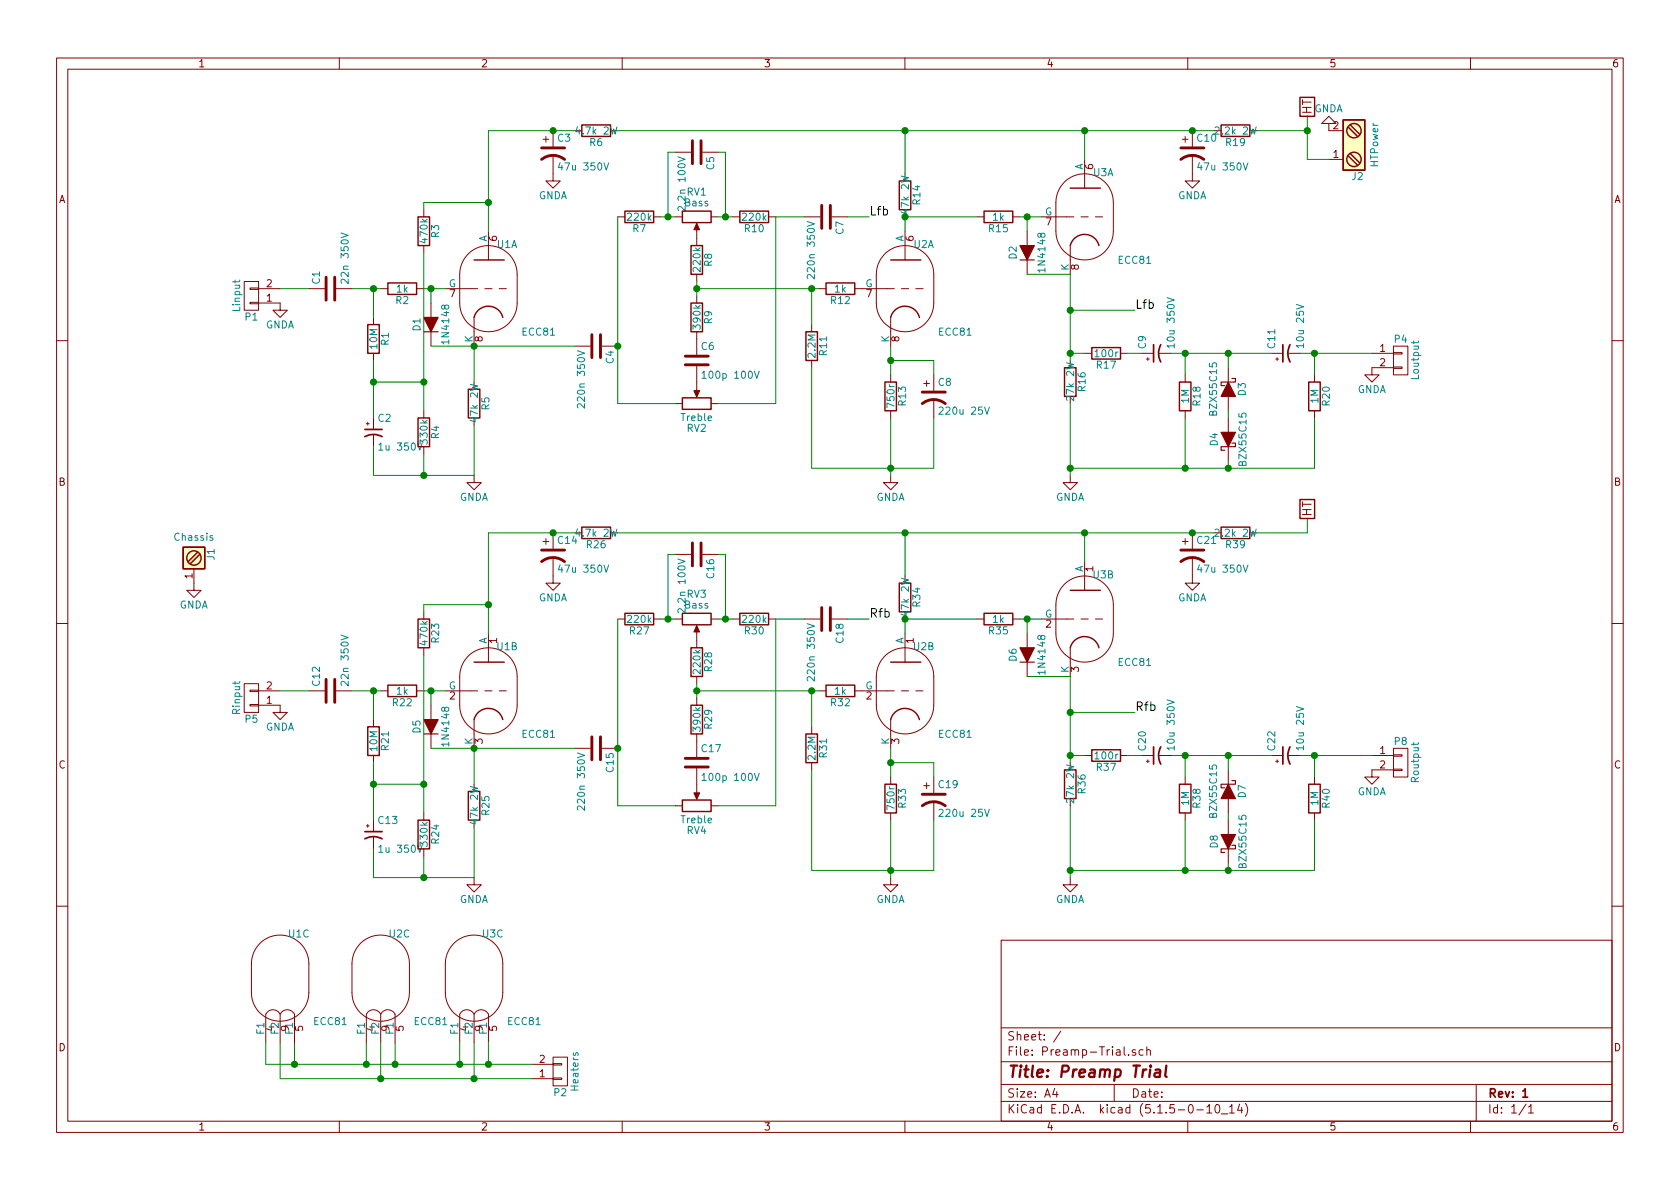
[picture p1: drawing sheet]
EESchema Schematic File Version 4
EELAYER 30 0
EELAYER END
$Descr A4 11693 8268
encoding utf-8
Sheet 1 1
Title "Preamp Trial"
Date ""
Rev "1"
Comp ""
Comment1 ""
Comment2 ""
Comment3 ""
Comment4 ""
$EndDescr
$Comp
L Device:C C1
U 1 1
P 2300 2000
F 0 "C1" H 2325 2100 50  0000 L CNN
F 1 "22n 350V" H 2325 1900 50  0000 L CNN
F 2 "Capacitors_THT:C_Rect_L10.3mm_W5.0mm_P7.50mm_MKS4" H 2338 1850 50  0001 C CNN
F 3 "" H 2300 2000 50  0000 C CNN
	1    2300 2000
	0    -1   -1   0   
$EndComp
$Comp
L Device:R R2
U 1 1
P 2800 2000
F 0 "R2" V 2880 2000 50  0000 C CNN
F 1 "1k" V 2800 2000 50  0000 C CNN
F 2 "Resistors_THT:R_Axial_DIN0207_L6.3mm_D2.5mm_P7.62mm_Horizontal" V 2730 2000 50  0001 C CNN
F 3 "" H 2800 2000 50  0000 C CNN
	1    2800 2000
	0    1    1    0   
$EndComp
$Comp
L Device:R R1
U 1 1
P 2600 2350
F 0 "R1" V 2680 2350 50  0000 C CNN
F 1 "10M" V 2600 2350 50  0000 C CNN
F 2 "Resistors_THT:R_Axial_DIN0411_L9.9mm_D3.6mm_P12.70mm_Horizontal" V 2530 2350 50  0001 C CNN
F 3 "" H 2600 2350 50  0000 C CNN
	1    2600 2350
	1    0    0    -1  
$EndComp
$Comp
L Device:R R5
U 1 1
P 3300 2800
F 0 "R5" V 3380 2800 50  0000 C CNN
F 1 "47k 2W" V 3300 2800 50  0000 C CNN
F 2 "Resistors_THT:R_Axial_DIN0414_L11.9mm_D4.5mm_P15.24mm_Horizontal" V 3230 2800 50  0001 C CNN
F 3 "" H 3300 2800 50  0000 C CNN
	1    3300 2800
	1    0    0    -1  
$EndComp
$Comp
L Preamp-Trial-rescue:ECC83 U1
U 1 1
P 3400 2000
F 0 "U1" H 3530 2310 50  0000 C CNN
F 1 "ECC81" H 3750 1700 50  0000 C CNN
F 2 "TristanValves:VALVE-ECC-83-1-TC" H 3670 1600 50  0001 C CNN
F 3 "" H 3400 2000 60  0001 C CNN
	1    3400 2000
	1    0    0    -1  
$EndComp
$Comp
L Preamp-Trial-rescue:ECC83 U2
U 1 1
P 6300 2000
F 0 "U2" H 6430 2310 50  0000 C CNN
F 1 "ECC81" H 6650 1700 50  0000 C CNN
F 2 "TristanValves:VALVE-ECC-83-1-TC" H 6570 1600 50  0001 C CNN
F 3 "" H 6300 2000 60  0001 C CNN
	1    6300 2000
	1    0    0    -1  
$EndComp
$Comp
L Device:C C4
U 1 1
P 4150 2400
F 0 "C4" H 4175 2500 50  0000 L CNN
F 1 "220n 350V" H 4175 2300 50  0000 L CNN
F 2 "Capacitors_THT:C_Rect_L16.5mm_W5.0mm_P15.00mm_MKT" H 4188 2250 50  0001 C CNN
F 3 "" H 4150 2400 50  0000 C CNN
	1    4150 2400
	0    1    1    0   
$EndComp
$Comp
L Device:C C7
U 1 1
P 5750 1500
F 0 "C7" H 5775 1600 50  0000 L CNN
F 1 "220n 350V" H 5775 1400 50  0000 L CNN
F 2 "Capacitors_THT:C_Rect_L16.5mm_W5.0mm_P15.00mm_MKT" H 5788 1350 50  0001 C CNN
F 3 "" H 5750 1500 50  0000 C CNN
	1    5750 1500
	0    1    1    0   
$EndComp
$Comp
L Device:C C6
U 1 1
P 4850 2500
F 0 "C6" H 4875 2600 50  0000 L CNN
F 1 "100p 100V" H 4875 2400 50  0000 L CNN
F 2 "Capacitors_THT:C_Disc_D7.5_P5" H 4888 2350 50  0001 C CNN
F 3 "" H 4850 2500 50  0000 C CNN
	1    4850 2500
	1    0    0    -1  
$EndComp
$Comp
L Device:R R9
U 1 1
P 4850 2200
F 0 "R9" V 4930 2200 50  0000 C CNN
F 1 "390k" V 4850 2200 50  0000 C CNN
F 2 "Resistors_THT:R_Axial_DIN0207_L6.3mm_D2.5mm_P7.62mm_Horizontal" V 4780 2200 50  0001 C CNN
F 3 "" H 4850 2200 50  0000 C CNN
	1    4850 2200
	1    0    0    -1  
$EndComp
$Comp
L Device:R R8
U 1 1
P 4850 1800
F 0 "R8" V 4930 1800 50  0000 C CNN
F 1 "220k" V 4850 1800 50  0000 C CNN
F 2 "Resistors_THT:R_Axial_DIN0411_L9.9mm_D3.6mm_P12.70mm_Horizontal" V 4780 1800 50  0001 C CNN
F 3 "" H 4850 1800 50  0000 C CNN
	1    4850 1800
	1    0    0    -1  
$EndComp
$Comp
L Device:R R7
U 1 1
P 4450 1500
F 0 "R7" V 4530 1500 50  0000 C CNN
F 1 "220k" V 4450 1500 50  0000 C CNN
F 2 "Resistors_THT:R_Axial_DIN0411_L9.9mm_D3.6mm_P12.70mm_Horizontal" V 4380 1500 50  0001 C CNN
F 3 "" H 4450 1500 50  0000 C CNN
	1    4450 1500
	0    1    1    0   
$EndComp
$Comp
L Device:R R10
U 1 1
P 5250 1500
F 0 "R10" V 5330 1500 50  0000 C CNN
F 1 "220k" V 5250 1500 50  0000 C CNN
F 2 "Resistors_THT:R_Axial_DIN0411_L9.9mm_D3.6mm_P12.70mm_Horizontal" V 5180 1500 50  0001 C CNN
F 3 "" H 5250 1500 50  0000 C CNN
	1    5250 1500
	0    1    1    0   
$EndComp
$Comp
L Device:C C5
U 1 1
P 4850 1050
F 0 "C5" H 4875 1150 50  0000 L CNN
F 1 "2.2n 100V" H 4875 950 50  0000 L CNN
F 2 "Capacitors_THT:C_Rect_L4.6mm_W5.5mm_P2.50mm_MKS02_FKP02" H 4888 900 50  0001 C CNN
F 3 "" H 4850 1050 50  0000 C CNN
	1    4850 1050
	0    1    1    0   
$EndComp
$Comp
L Device:R R12
U 1 1
P 5850 2000
F 0 "R12" V 5930 2000 50  0000 C CNN
F 1 "1k" V 5850 2000 50  0000 C CNN
F 2 "Resistors_THT:R_Axial_DIN0207_L6.3mm_D2.5mm_P7.62mm_Horizontal" V 5780 2000 50  0001 C CNN
F 3 "" H 5850 2000 50  0000 C CNN
	1    5850 2000
	0    1    1    0   
$EndComp
$Comp
L Device:R R11
U 1 1
P 5650 2400
F 0 "R11" V 5730 2400 50  0000 C CNN
F 1 "2.2M" V 5650 2400 50  0000 C CNN
F 2 "Resistors_THT:R_Axial_DIN0207_L6.3mm_D2.5mm_P7.62mm_Horizontal" V 5580 2400 50  0001 C CNN
F 3 "" H 5650 2400 50  0000 C CNN
	1    5650 2400
	1    0    0    -1  
$EndComp
$Comp
L Device:R R14
U 1 1
P 6300 1350
F 0 "R14" V 6380 1350 50  0000 C CNN
F 1 "47k 2W" V 6300 1350 50  0000 C CNN
F 2 "Resistors_THT:R_Axial_DIN0414_L11.9mm_D4.5mm_P15.24mm_Horizontal" V 6230 1350 50  0001 C CNN
F 3 "" H 6300 1350 50  0000 C CNN
	1    6300 1350
	1    0    0    -1  
$EndComp
$Comp
L Device:R R13
U 1 1
P 6200 2750
F 0 "R13" V 6280 2750 50  0000 C CNN
F 1 "750r" V 6200 2750 50  0000 C CNN
F 2 "Resistors_THT:R_Axial_DIN0411_L9.9mm_D3.6mm_P12.70mm_Horizontal" V 6130 2750 50  0001 C CNN
F 3 "" H 6200 2750 50  0000 C CNN
	1    6200 2750
	1    0    0    -1  
$EndComp
$Comp
L Device:CP1 C8
U 1 1
P 6500 2750
F 0 "C8" H 6525 2850 50  0000 L CNN
F 1 "220u 25V" H 6525 2650 50  0000 L CNN
F 2 "Capacitors_THT:CP_Radial_D12.5mm_P5.00mm" H 6500 2750 50  0001 C CNN
F 3 "" H 6500 2750 50  0000 C CNN
	1    6500 2750
	1    0    0    -1  
$EndComp
$Comp
L Preamp-Trial-rescue:ECC83 U3
U 1 1
P 7550 1500
F 0 "U3" H 7680 1810 50  0000 C CNN
F 1 "ECC81" H 7900 1200 50  0000 C CNN
F 2 "TristanValves:VALVE-ECC-83-1-TC" H 7820 1100 50  0001 C CNN
F 3 "" H 7550 1500 60  0001 C CNN
	1    7550 1500
	1    0    0    -1  
$EndComp
$Comp
L Device:R R15
U 1 1
P 6950 1500
F 0 "R15" V 7030 1500 50  0000 C CNN
F 1 "1k" V 6950 1500 50  0000 C CNN
F 2 "Resistors_THT:R_Axial_DIN0207_L6.3mm_D2.5mm_P7.62mm_Horizontal" V 6880 1500 50  0001 C CNN
F 3 "" H 6950 1500 50  0000 C CNN
	1    6950 1500
	0    1    1    0   
$EndComp
$Comp
L Device:R R16
U 1 1
P 7450 2650
F 0 "R16" V 7530 2650 50  0000 C CNN
F 1 "27k 2W" V 7450 2650 50  0000 C CNN
F 2 "Resistors_THT:R_Axial_DIN0414_L11.9mm_D4.5mm_P15.24mm_Horizontal" V 7380 2650 50  0001 C CNN
F 3 "" H 7450 2650 50  0000 C CNN
	1    7450 2650
	1    0    0    -1  
$EndComp
$Comp
L Device:D_ALT D2
U 1 1
P 7150 1750
F 0 "D2" H 7150 1850 50  0000 C CNN
F 1 "1N4148" H 7150 1650 50  0000 C CNN
F 2 "Diodes_THT:D_DO-41_SOD81_P7.62mm_Horizontal" H 7150 1750 50  0001 C CNN
F 3 "" H 7150 1750 50  0000 C CNN
	1    7150 1750
	0    -1   -1   0   
$EndComp
$Comp
L Device:CP1_Small C9
U 1 1
P 8050 2450
F 0 "C9" H 8075 2550 50  0000 L CNN
F 1 "10u 350V" H 8075 2350 50  0000 L CNN
F 2 "Capacitors_THT:CP_Radial_D12.5mm_P5.00mm" H 8088 2300 50  0001 C CNN
F 3 "" H 8050 2450 50  0000 C CNN
	1    8050 2450
	0    -1   -1   0   
$EndComp
$Comp
L Device:CP1_Small C11
U 1 1
P 8950 2450
F 0 "C11" H 8975 2550 50  0000 L CNN
F 1 "10u 25V" H 8975 2350 50  0000 L CNN
F 2 "Capacitors_THT:CP_Radial_D6.3mm_P2.50mm" H 8988 2300 50  0001 C CNN
F 3 "" H 8950 2450 50  0000 C CNN
	1    8950 2450
	0    -1   -1   0   
$EndComp
$Comp
L Device:R R18
U 1 1
P 8250 2750
F 0 "R18" V 8330 2750 50  0000 C CNN
F 1 "1M" V 8250 2750 50  0000 C CNN
F 2 "Resistors_THT:R_Axial_DIN0207_L6.3mm_D2.5mm_P7.62mm_Horizontal" V 8180 2750 50  0001 C CNN
F 3 "" H 8250 2750 50  0000 C CNN
	1    8250 2750
	1    0    0    -1  
$EndComp
$Comp
L Device:R R20
U 1 1
P 9150 2750
F 0 "R20" V 9230 2750 50  0000 C CNN
F 1 "1M" V 9150 2750 50  0000 C CNN
F 2 "Resistors_THT:R_Axial_DIN0207_L6.3mm_D2.5mm_P7.62mm_Horizontal" V 9080 2750 50  0001 C CNN
F 3 "" H 9150 2750 50  0000 C CNN
	1    9150 2750
	1    0    0    -1  
$EndComp
$Comp
L Device:D_Schottky_ALT D3
U 1 1
P 8550 2700
F 0 "D3" H 8550 2800 50  0000 C CNN
F 1 "BZX55C15" H 8550 2600 50  0000 C CNN
F 2 "Diodes_THT:D_DO-41_SOD81_P7.62mm_Horizontal" H 8550 2700 50  0001 C CNN
F 3 "" H 8550 2700 50  0000 C CNN
	1    8550 2700
	0    1    1    0   
$EndComp
$Comp
L Device:D_Schottky_ALT D4
U 1 1
P 8550 3050
F 0 "D4" H 8550 3150 50  0000 C CNN
F 1 "BZX55C15" H 8550 2950 50  0000 C CNN
F 2 "Diodes_THT:D_DO-41_SOD81_P7.62mm_Horizontal" H 8550 3050 50  0001 C CNN
F 3 "" H 8550 3050 50  0000 C CNN
	1    8550 3050
	0    -1   -1   0   
$EndComp
$Comp
L Preamp-Trial-rescue:Screw_Terminal_1x02 J2
U 1 1
P 9450 1000
F 0 "J2" H 9450 1250 50  0000 C TNN
F 1 "HTPower" V 9300 1000 50  0000 C TNN
F 2 "TristanValves:SolderWirePad_2x_1-2mmDrill_TC" H 9450 775 50  0001 C CNN
F 3 "" H 9425 1000 50  0001 C CNN
	1    9450 1000
	-1   0    0    1   
$EndComp
$Comp
L Device:R R19
U 1 1
P 8600 900
F 0 "R19" V 8680 900 50  0000 C CNN
F 1 "2.2k 2W" V 8600 900 50  0000 C CNN
F 2 "Resistors_THT:R_Axial_DIN0414_L11.9mm_D4.5mm_P15.24mm_Horizontal" V 8530 900 50  0001 C CNN
F 3 "" H 8600 900 50  0000 C CNN
	1    8600 900 
	0    1    1    0   
$EndComp
$Comp
L Device:R R6
U 1 1
P 4150 900
F 0 "R6" V 4230 900 50  0000 C CNN
F 1 "4.7k 2W" V 4150 900 50  0000 C CNN
F 2 "Resistors_THT:R_Axial_DIN0414_L11.9mm_D4.5mm_P15.24mm_Horizontal" V 4080 900 50  0001 C CNN
F 3 "" H 4150 900 50  0000 C CNN
	1    4150 900 
	0    1    1    0   
$EndComp
$Comp
L Device:CP1 C10
U 1 1
P 8300 1050
F 0 "C10" H 8325 1150 50  0000 L CNN
F 1 "47u 350V" H 8325 950 50  0000 L CNN
F 2 "Capacitors_THT:CP_Radial_D16.0mm_P7.50mm" H 8300 1050 50  0001 C CNN
F 3 "" H 8300 1050 50  0000 C CNN
	1    8300 1050
	1    0    0    -1  
$EndComp
$Comp
L Device:CP1 C3
U 1 1
P 3850 1050
F 0 "C3" H 3875 1150 50  0000 L CNN
F 1 "47u 350V" H 3875 950 50  0000 L CNN
F 2 "Capacitors_THT:CP_Radial_D16.0mm_P7.50mm" H 3850 1050 50  0001 C CNN
F 3 "" H 3850 1050 50  0000 C CNN
	1    3850 1050
	1    0    0    -1  
$EndComp
Text GLabel 9100 800  1    60   UnSpc ~ 0
HT
$Comp
L power:GNDA #PWR01
U 1 1
P 3300 3300
F 0 "#PWR01" H 3300 3050 50  0001 C CNN
F 1 "GNDA" H 3300 3150 50  0000 C CNN
F 2 "" H 3300 3300 50  0000 C CNN
F 3 "" H 3300 3300 50  0000 C CNN
	1    3300 3300
	1    0    0    -1  
$EndComp
$Comp
L power:GNDA #PWR02
U 1 1
P 6200 3300
F 0 "#PWR02" H 6200 3050 50  0001 C CNN
F 1 "GNDA" H 6200 3150 50  0000 C CNN
F 2 "" H 6200 3300 50  0000 C CNN
F 3 "" H 6200 3300 50  0000 C CNN
	1    6200 3300
	1    0    0    -1  
$EndComp
$Comp
L power:GNDA #PWR03
U 1 1
P 7450 3300
F 0 "#PWR03" H 7450 3050 50  0001 C CNN
F 1 "GNDA" H 7450 3150 50  0000 C CNN
F 2 "" H 7450 3300 50  0000 C CNN
F 3 "" H 7450 3300 50  0000 C CNN
	1    7450 3300
	1    0    0    -1  
$EndComp
$Comp
L power:GNDA #PWR04
U 1 1
P 8300 1200
F 0 "#PWR04" H 8300 950 50  0001 C CNN
F 1 "GNDA" H 8300 1050 50  0000 C CNN
F 2 "" H 8300 1200 50  0000 C CNN
F 3 "" H 8300 1200 50  0000 C CNN
	1    8300 1200
	1    0    0    -1  
$EndComp
$Comp
L power:GNDA #PWR05
U 1 1
P 3850 1200
F 0 "#PWR05" H 3850 950 50  0001 C CNN
F 1 "GNDA" H 3850 1050 50  0000 C CNN
F 2 "" H 3850 1200 50  0000 C CNN
F 3 "" H 3850 1200 50  0000 C CNN
	1    3850 1200
	1    0    0    -1  
$EndComp
$Comp
L power:GNDA #PWR06
U 1 1
P 9250 900
F 0 "#PWR06" H 9250 650 50  0001 C CNN
F 1 "GNDA" H 9250 750 50  0000 C CNN
F 2 "" H 9250 900 50  0000 C CNN
F 3 "" H 9250 900 50  0000 C CNN
	1    9250 900 
	-1   0    0    1   
$EndComp
$Comp
L power:GNDA #PWR07
U 1 1
P 1950 2100
F 0 "#PWR07" H 1950 1850 50  0001 C CNN
F 1 "GNDA" H 1950 1950 50  0000 C CNN
F 2 "" H 1950 2100 50  0000 C CNN
F 3 "" H 1950 2100 50  0000 C CNN
	1    1950 2100
	1    0    0    -1  
$EndComp
Wire Wire Line
	2450 2000 2600 2000
Wire Wire Line
	2600 2000 2600 2200
Connection ~ 2600 2000
Wire Wire Line
	2950 2000 3000 2000
Wire Wire Line
	3000 2400 3300 2400
Wire Wire Line
	4300 1500 4300 2400
Connection ~ 4300 2400
Wire Wire Line
	5400 2800 5400 1500
Wire Wire Line
	5400 1500 5600 1500
Wire Wire Line
	4850 1950 4850 2000
Wire Wire Line
	4850 2000 5650 2000
Connection ~ 4850 2000
Wire Wire Line
	5650 2000 5650 2250
Connection ~ 5650 2000
Wire Wire Line
	2600 2500 2600 2650
Wire Wire Line
	3300 2400 3300 2650
Wire Wire Line
	6200 2400 6200 2500
Wire Wire Line
	5000 1050 5050 1050
Connection ~ 5050 1500
Wire Wire Line
	4700 1050 4650 1050
Connection ~ 4650 1500
Connection ~ 6300 1500
Wire Wire Line
	7450 1900 7450 2150
Wire Wire Line
	7100 1500 7150 1500
Wire Wire Line
	7150 1500 7150 1600
Connection ~ 7150 1500
Wire Wire Line
	7150 1900 7450 1900
Connection ~ 7450 2450
Wire Wire Line
	8150 2450 8250 2450
Connection ~ 8550 2450
Wire Wire Line
	8250 2600 8250 2450
Connection ~ 8250 2450
Wire Wire Line
	9050 2450 9150 2450
Wire Wire Line
	9150 2450 9150 2600
Wire Wire Line
	8550 2550 8550 2450
Wire Wire Line
	8550 2900 8550 2850
Connection ~ 9150 2450
Wire Wire Line
	2150 2000 1950 2000
Wire Wire Line
	4300 900  6300 900 
Connection ~ 8300 900 
Wire Wire Line
	3400 900  3850 900 
Wire Wire Line
	7550 1100 7550 900 
Connection ~ 7550 900 
Connection ~ 3850 900 
Wire Wire Line
	3400 900  3400 1400
Wire Wire Line
	6200 2900 6200 3250
Wire Wire Line
	5650 2550 5650 3250
Wire Wire Line
	5650 3250 6200 3250
Connection ~ 6200 3250
Wire Wire Line
	7450 2800 7450 3250
Wire Wire Line
	9150 3250 9150 2900
Wire Wire Line
	7450 3250 8250 3250
Connection ~ 7450 3250
Wire Wire Line
	8550 3200 8550 3250
Connection ~ 8550 3250
Wire Wire Line
	8250 2900 8250 3250
Connection ~ 8250 3250
Wire Wire Line
	9100 800  9100 900 
Connection ~ 9100 900 
Wire Wire Line
	6300 1600 6300 1500
Wire Wire Line
	6300 900  6300 1200
Connection ~ 6300 900 
Wire Wire Line
	6200 2500 6500 2500
Wire Wire Line
	6500 2500 6500 2600
Connection ~ 6200 2500
Wire Wire Line
	6500 3250 6500 2900
$Comp
L Preamp-Trial-rescue:CONN_01X02 P1
U 1 1
P 1750 2050
F 0 "P1" H 1750 2200 50  0000 C CNN
F 1 "Linput" V 1850 2050 50  0000 C CNN
F 2 "TristanValves:SolderWirePad_2x_1-2mmDrill_TC" H 1750 2050 50  0001 C CNN
F 3 "" H 1750 2050 50  0000 C CNN
	1    1750 2050
	-1   0    0    1   
$EndComp
$Comp
L Preamp-Trial-rescue:CONN_01X02 P4
U 1 1
P 9750 2500
F 0 "P4" H 9750 2650 50  0000 C CNN
F 1 "Loutput" V 9850 2500 50  0000 C CNN
F 2 "TristanValves:SolderWirePad_2x_1-2mmDrill_TC" H 9750 2500 50  0001 C CNN
F 3 "" H 9750 2500 50  0000 C CNN
	1    9750 2500
	1    0    0    -1  
$EndComp
$Comp
L power:GNDA #PWR08
U 1 1
P 9550 2550
F 0 "#PWR08" H 9550 2300 50  0001 C CNN
F 1 "GNDA" H 9550 2400 50  0000 C CNN
F 2 "" H 9550 2550 50  0000 C CNN
F 3 "" H 9550 2550 50  0000 C CNN
	1    9550 2550
	1    0    0    -1  
$EndComp
$Comp
L Device:D_ALT D1
U 1 1
P 3000 2250
F 0 "D1" H 3000 2350 50  0000 C CNN
F 1 "1N4148" H 3000 2150 50  0000 C CNN
F 2 "Diodes_THT:D_DO-41_SOD81_P7.62mm_Horizontal" H 3000 2250 50  0001 C CNN
F 3 "" H 3000 2250 50  0000 C CNN
	1    3000 2250
	0    -1   -1   0   
$EndComp
Wire Wire Line
	3000 2000 3000 2100
Connection ~ 3000 2000
Connection ~ 3300 2400
Wire Wire Line
	3300 3300 3300 2950
$Comp
L Device:R R3
U 1 1
P 2950 1600
F 0 "R3" V 3030 1600 50  0000 C CNN
F 1 "470k" V 2950 1600 50  0000 C CNN
F 2 "Resistors_THT:R_Axial_DIN0411_L9.9mm_D3.6mm_P12.70mm_Horizontal" V 2880 1600 50  0001 C CNN
F 3 "" H 2950 1600 50  0000 C CNN
	1    2950 1600
	1    0    0    -1  
$EndComp
$Comp
L Device:R R4
U 1 1
P 2950 3000
F 0 "R4" V 3030 3000 50  0000 C CNN
F 1 "330k" V 2950 3000 50  0000 C CNN
F 2 "Resistors_THT:R_Axial_DIN0411_L9.9mm_D3.6mm_P12.70mm_Horizontal" V 2880 3000 50  0001 C CNN
F 3 "" H 2950 3000 50  0000 C CNN
	1    2950 3000
	1    0    0    -1  
$EndComp
$Comp
L Device:CP1_Small C2
U 1 1
P 2600 3000
F 0 "C2" H 2625 3100 50  0000 L CNN
F 1 "1u 350V" H 2625 2900 50  0000 L CNN
F 2 "Capacitors_THT:CP_Radial_D12.5mm_P5.00mm" H 2638 2850 50  0001 C CNN
F 3 "" H 2600 3000 50  0000 C CNN
	1    2600 3000
	1    0    0    -1  
$EndComp
Wire Wire Line
	2950 1450 2950 1400
Wire Wire Line
	2950 1400 3400 1400
Connection ~ 3400 1400
Wire Wire Line
	2950 1750 2950 2650
Wire Wire Line
	2600 2650 2950 2650
Connection ~ 2950 2650
Connection ~ 2600 2650
Wire Wire Line
	2600 3100 2600 3300
Wire Wire Line
	2600 3300 2950 3300
Wire Wire Line
	2950 3150 2950 3300
Connection ~ 2950 3300
Wire Wire Line
	6300 1500 6800 1500
$Comp
L Device:R R17
U 1 1
P 7700 2450
F 0 "R17" V 7780 2450 50  0000 C CNN
F 1 "100r" V 7700 2450 50  0000 C CNN
F 2 "Resistors_THT:R_Axial_DIN0411_L9.9mm_D3.6mm_P12.70mm_Horizontal" V 7630 2450 50  0001 C CNN
F 3 "" H 7700 2450 50  0000 C CNN
	1    7700 2450
	0    1    1    0   
$EndComp
Wire Wire Line
	7450 2450 7550 2450
Wire Wire Line
	7850 2450 7950 2450
Text Label 7900 2150 0    60   ~ 0
Lfb
Wire Wire Line
	5900 1500 6050 1500
Text Label 6050 1500 0    60   ~ 0
Lfb
$Comp
L Device:C C12
U 1 1
P 2300 4800
F 0 "C12" H 2325 4900 50  0000 L CNN
F 1 "22n 350V" H 2325 4700 50  0000 L CNN
F 2 "Capacitors_THT:C_Rect_L10.3mm_W5.0mm_P7.50mm_MKS4" H 2338 4650 50  0001 C CNN
F 3 "" H 2300 4800 50  0000 C CNN
	1    2300 4800
	0    -1   -1   0   
$EndComp
$Comp
L Device:R R22
U 1 1
P 2800 4800
F 0 "R22" V 2880 4800 50  0000 C CNN
F 1 "1k" V 2800 4800 50  0000 C CNN
F 2 "Resistors_THT:R_Axial_DIN0207_L6.3mm_D2.5mm_P7.62mm_Horizontal" V 2730 4800 50  0001 C CNN
F 3 "" H 2800 4800 50  0000 C CNN
	1    2800 4800
	0    1    1    0   
$EndComp
$Comp
L Device:R R21
U 1 1
P 2600 5150
F 0 "R21" V 2680 5150 50  0000 C CNN
F 1 "10M" V 2600 5150 50  0000 C CNN
F 2 "Resistors_THT:R_Axial_DIN0411_L9.9mm_D3.6mm_P12.70mm_Horizontal" V 2530 5150 50  0001 C CNN
F 3 "" H 2600 5150 50  0000 C CNN
	1    2600 5150
	1    0    0    -1  
$EndComp
$Comp
L Device:R R25
U 1 1
P 3300 5600
F 0 "R25" V 3380 5600 50  0000 C CNN
F 1 "47k 2W" V 3300 5600 50  0000 C CNN
F 2 "Resistors_THT:R_Axial_DIN0414_L11.9mm_D4.5mm_P15.24mm_Horizontal" V 3230 5600 50  0001 C CNN
F 3 "" H 3300 5600 50  0000 C CNN
	1    3300 5600
	1    0    0    -1  
$EndComp
$Comp
L Preamp-Trial-rescue:ECC83 U1
U 2 1
P 3400 4800
F 0 "U1" H 3530 5110 50  0000 C CNN
F 1 "ECC81" H 3750 4500 50  0000 C CNN
F 2 "TristanValves:VALVE-ECC-83-1-TC" H 3670 4400 50  0001 C CNN
F 3 "" H 3400 4800 60  0001 C CNN
	2    3400 4800
	1    0    0    -1  
$EndComp
$Comp
L Preamp-Trial-rescue:ECC83 U2
U 2 1
P 6300 4800
F 0 "U2" H 6430 5110 50  0000 C CNN
F 1 "ECC81" H 6650 4500 50  0000 C CNN
F 2 "TristanValves:VALVE-ECC-83-1-TC" H 6570 4400 50  0001 C CNN
F 3 "" H 6300 4800 60  0001 C CNN
	2    6300 4800
	1    0    0    -1  
$EndComp
$Comp
L Device:C C15
U 1 1
P 4150 5200
F 0 "C15" H 4175 5300 50  0000 L CNN
F 1 "220n 350V" H 4175 5100 50  0000 L CNN
F 2 "Capacitors_THT:C_Rect_L16.5mm_W5.0mm_P15.00mm_MKT" H 4188 5050 50  0001 C CNN
F 3 "" H 4150 5200 50  0000 C CNN
	1    4150 5200
	0    1    1    0   
$EndComp
$Comp
L Device:C C18
U 1 1
P 5750 4300
F 0 "C18" H 5775 4400 50  0000 L CNN
F 1 "220n 350V" H 5775 4200 50  0000 L CNN
F 2 "Capacitors_THT:C_Rect_L16.5mm_W5.0mm_P15.00mm_MKT" H 5788 4150 50  0001 C CNN
F 3 "" H 5750 4300 50  0000 C CNN
	1    5750 4300
	0    1    1    0   
$EndComp
$Comp
L Device:C C17
U 1 1
P 4850 5300
F 0 "C17" H 4875 5400 50  0000 L CNN
F 1 "100p 100V" H 4875 5200 50  0000 L CNN
F 2 "Capacitors_THT:C_Disc_D7.5_P5" H 4888 5150 50  0001 C CNN
F 3 "" H 4850 5300 50  0000 C CNN
	1    4850 5300
	1    0    0    -1  
$EndComp
$Comp
L Device:R R29
U 1 1
P 4850 5000
F 0 "R29" V 4930 5000 50  0000 C CNN
F 1 "390k" V 4850 5000 50  0000 C CNN
F 2 "Resistors_THT:R_Axial_DIN0207_L6.3mm_D2.5mm_P7.62mm_Horizontal" V 4780 5000 50  0001 C CNN
F 3 "" H 4850 5000 50  0000 C CNN
	1    4850 5000
	1    0    0    -1  
$EndComp
$Comp
L Device:R R28
U 1 1
P 4850 4600
F 0 "R28" V 4930 4600 50  0000 C CNN
F 1 "220k" V 4850 4600 50  0000 C CNN
F 2 "Resistors_THT:R_Axial_DIN0411_L9.9mm_D3.6mm_P12.70mm_Horizontal" V 4780 4600 50  0001 C CNN
F 3 "" H 4850 4600 50  0000 C CNN
	1    4850 4600
	1    0    0    -1  
$EndComp
$Comp
L Device:R R27
U 1 1
P 4450 4300
F 0 "R27" V 4530 4300 50  0000 C CNN
F 1 "220k" V 4450 4300 50  0000 C CNN
F 2 "Resistors_THT:R_Axial_DIN0411_L9.9mm_D3.6mm_P12.70mm_Horizontal" V 4380 4300 50  0001 C CNN
F 3 "" H 4450 4300 50  0000 C CNN
	1    4450 4300
	0    1    1    0   
$EndComp
$Comp
L Device:R R30
U 1 1
P 5250 4300
F 0 "R30" V 5330 4300 50  0000 C CNN
F 1 "220k" V 5250 4300 50  0000 C CNN
F 2 "Resistors_THT:R_Axial_DIN0411_L9.9mm_D3.6mm_P12.70mm_Horizontal" V 5180 4300 50  0001 C CNN
F 3 "" H 5250 4300 50  0000 C CNN
	1    5250 4300
	0    1    1    0   
$EndComp
$Comp
L Device:C C16
U 1 1
P 4850 3850
F 0 "C16" H 4875 3950 50  0000 L CNN
F 1 "2.2n 100V" H 4875 3750 50  0000 L CNN
F 2 "Capacitors_THT:C_Rect_L4.6mm_W5.5mm_P2.50mm_MKS02_FKP02" H 4888 3700 50  0001 C CNN
F 3 "" H 4850 3850 50  0000 C CNN
	1    4850 3850
	0    1    1    0   
$EndComp
$Comp
L Device:R R32
U 1 1
P 5850 4800
F 0 "R32" V 5930 4800 50  0000 C CNN
F 1 "1k" V 5850 4800 50  0000 C CNN
F 2 "Resistors_THT:R_Axial_DIN0207_L6.3mm_D2.5mm_P7.62mm_Horizontal" V 5780 4800 50  0001 C CNN
F 3 "" H 5850 4800 50  0000 C CNN
	1    5850 4800
	0    1    1    0   
$EndComp
$Comp
L Device:R R31
U 1 1
P 5650 5200
F 0 "R31" V 5730 5200 50  0000 C CNN
F 1 "2.2M" V 5650 5200 50  0000 C CNN
F 2 "Resistors_THT:R_Axial_DIN0207_L6.3mm_D2.5mm_P7.62mm_Horizontal" V 5580 5200 50  0001 C CNN
F 3 "" H 5650 5200 50  0000 C CNN
	1    5650 5200
	1    0    0    -1  
$EndComp
$Comp
L Device:R R34
U 1 1
P 6300 4150
F 0 "R34" V 6380 4150 50  0000 C CNN
F 1 "47k 2W" V 6300 4150 50  0000 C CNN
F 2 "Resistors_THT:R_Axial_DIN0414_L11.9mm_D4.5mm_P15.24mm_Horizontal" V 6230 4150 50  0001 C CNN
F 3 "" H 6300 4150 50  0000 C CNN
	1    6300 4150
	1    0    0    -1  
$EndComp
$Comp
L Device:R R33
U 1 1
P 6200 5550
F 0 "R33" V 6280 5550 50  0000 C CNN
F 1 "750r" V 6200 5550 50  0000 C CNN
F 2 "Resistors_THT:R_Axial_DIN0411_L9.9mm_D3.6mm_P12.70mm_Horizontal" V 6130 5550 50  0001 C CNN
F 3 "" H 6200 5550 50  0000 C CNN
	1    6200 5550
	1    0    0    -1  
$EndComp
$Comp
L Device:CP1 C19
U 1 1
P 6500 5550
F 0 "C19" H 6525 5650 50  0000 L CNN
F 1 "220u 25V" H 6525 5450 50  0000 L CNN
F 2 "Capacitors_THT:CP_Radial_D12.5mm_P5.00mm" H 6500 5550 50  0001 C CNN
F 3 "" H 6500 5550 50  0000 C CNN
	1    6500 5550
	1    0    0    -1  
$EndComp
$Comp
L Preamp-Trial-rescue:ECC83 U3
U 2 1
P 7550 4300
F 0 "U3" H 7680 4610 50  0000 C CNN
F 1 "ECC81" H 7900 4000 50  0000 C CNN
F 2 "TristanValves:VALVE-ECC-83-1-TC" H 7820 3900 50  0001 C CNN
F 3 "" H 7550 4300 60  0001 C CNN
	2    7550 4300
	1    0    0    -1  
$EndComp
$Comp
L Device:R R35
U 1 1
P 6950 4300
F 0 "R35" V 7030 4300 50  0000 C CNN
F 1 "1k" V 6950 4300 50  0000 C CNN
F 2 "Resistors_THT:R_Axial_DIN0207_L6.3mm_D2.5mm_P7.62mm_Horizontal" V 6880 4300 50  0001 C CNN
F 3 "" H 6950 4300 50  0000 C CNN
	1    6950 4300
	0    1    1    0   
$EndComp
$Comp
L Device:R R36
U 1 1
P 7450 5450
F 0 "R36" V 7530 5450 50  0000 C CNN
F 1 "27k 2W" V 7450 5450 50  0000 C CNN
F 2 "Resistors_THT:R_Axial_DIN0414_L11.9mm_D4.5mm_P15.24mm_Horizontal" V 7380 5450 50  0001 C CNN
F 3 "" H 7450 5450 50  0000 C CNN
	1    7450 5450
	1    0    0    -1  
$EndComp
$Comp
L Device:D_ALT D6
U 1 1
P 7150 4550
F 0 "D6" H 7150 4650 50  0000 C CNN
F 1 "1N4148" H 7150 4450 50  0000 C CNN
F 2 "Diodes_THT:D_DO-41_SOD81_P7.62mm_Horizontal" H 7150 4550 50  0001 C CNN
F 3 "" H 7150 4550 50  0000 C CNN
	1    7150 4550
	0    -1   -1   0   
$EndComp
$Comp
L Device:CP1_Small C20
U 1 1
P 8050 5250
F 0 "C20" H 8075 5350 50  0000 L CNN
F 1 "10u 350V" H 8075 5150 50  0000 L CNN
F 2 "Capacitors_THT:CP_Radial_D12.5mm_P5.00mm" H 8088 5100 50  0001 C CNN
F 3 "" H 8050 5250 50  0000 C CNN
	1    8050 5250
	0    -1   -1   0   
$EndComp
$Comp
L Device:CP1_Small C22
U 1 1
P 8950 5250
F 0 "C22" H 8975 5350 50  0000 L CNN
F 1 "10u 25V" H 8975 5150 50  0000 L CNN
F 2 "Capacitors_THT:CP_Radial_D6.3mm_P2.50mm" H 8988 5100 50  0001 C CNN
F 3 "" H 8950 5250 50  0000 C CNN
	1    8950 5250
	0    -1   -1   0   
$EndComp
$Comp
L Device:R R38
U 1 1
P 8250 5550
F 0 "R38" V 8330 5550 50  0000 C CNN
F 1 "1M" V 8250 5550 50  0000 C CNN
F 2 "Resistors_THT:R_Axial_DIN0207_L6.3mm_D2.5mm_P7.62mm_Horizontal" V 8180 5550 50  0001 C CNN
F 3 "" H 8250 5550 50  0000 C CNN
	1    8250 5550
	1    0    0    -1  
$EndComp
$Comp
L Device:R R40
U 1 1
P 9150 5550
F 0 "R40" V 9230 5550 50  0000 C CNN
F 1 "1M" V 9150 5550 50  0000 C CNN
F 2 "Resistors_THT:R_Axial_DIN0207_L6.3mm_D2.5mm_P7.62mm_Horizontal" V 9080 5550 50  0001 C CNN
F 3 "" H 9150 5550 50  0000 C CNN
	1    9150 5550
	1    0    0    -1  
$EndComp
$Comp
L Device:D_Schottky_ALT D7
U 1 1
P 8550 5500
F 0 "D7" H 8550 5600 50  0000 C CNN
F 1 "BZX55C15" H 8550 5400 50  0000 C CNN
F 2 "Diodes_THT:D_DO-41_SOD81_P7.62mm_Horizontal" H 8550 5500 50  0001 C CNN
F 3 "" H 8550 5500 50  0000 C CNN
	1    8550 5500
	0    1    1    0   
$EndComp
$Comp
L Device:D_Schottky_ALT D8
U 1 1
P 8550 5850
F 0 "D8" H 8550 5950 50  0000 C CNN
F 1 "BZX55C15" H 8550 5750 50  0000 C CNN
F 2 "Diodes_THT:D_DO-41_SOD81_P7.62mm_Horizontal" H 8550 5850 50  0001 C CNN
F 3 "" H 8550 5850 50  0000 C CNN
	1    8550 5850
	0    -1   -1   0   
$EndComp
$Comp
L Device:R R39
U 1 1
P 8600 3700
F 0 "R39" V 8680 3700 50  0000 C CNN
F 1 "2.2k 2W" V 8600 3700 50  0000 C CNN
F 2 "Resistors_THT:R_Axial_DIN0414_L11.9mm_D4.5mm_P15.24mm_Horizontal" V 8530 3700 50  0001 C CNN
F 3 "" H 8600 3700 50  0000 C CNN
	1    8600 3700
	0    1    1    0   
$EndComp
$Comp
L Device:R R26
U 1 1
P 4150 3700
F 0 "R26" V 4230 3700 50  0000 C CNN
F 1 "4.7k 2W" V 4150 3700 50  0000 C CNN
F 2 "Resistors_THT:R_Axial_DIN0414_L11.9mm_D4.5mm_P15.24mm_Horizontal" V 4080 3700 50  0001 C CNN
F 3 "" H 4150 3700 50  0000 C CNN
	1    4150 3700
	0    1    1    0   
$EndComp
$Comp
L Device:CP1 C21
U 1 1
P 8300 3850
F 0 "C21" H 8325 3950 50  0000 L CNN
F 1 "47u 350V" H 8325 3750 50  0000 L CNN
F 2 "Capacitors_THT:CP_Radial_D16.0mm_P7.50mm" H 8300 3850 50  0001 C CNN
F 3 "" H 8300 3850 50  0000 C CNN
	1    8300 3850
	1    0    0    -1  
$EndComp
$Comp
L Device:CP1 C14
U 1 1
P 3850 3850
F 0 "C14" H 3875 3950 50  0000 L CNN
F 1 "47u 350V" H 3875 3750 50  0000 L CNN
F 2 "Capacitors_THT:CP_Radial_D16.0mm_P7.50mm" H 3850 3850 50  0001 C CNN
F 3 "" H 3850 3850 50  0000 C CNN
	1    3850 3850
	1    0    0    -1  
$EndComp
Text GLabel 9100 3600 1    60   UnSpc ~ 0
HT
$Comp
L power:GNDA #PWR09
U 1 1
P 3300 6100
F 0 "#PWR09" H 3300 5850 50  0001 C CNN
F 1 "GNDA" H 3300 5950 50  0000 C CNN
F 2 "" H 3300 6100 50  0000 C CNN
F 3 "" H 3300 6100 50  0000 C CNN
	1    3300 6100
	1    0    0    -1  
$EndComp
$Comp
L power:GNDA #PWR010
U 1 1
P 6200 6100
F 0 "#PWR010" H 6200 5850 50  0001 C CNN
F 1 "GNDA" H 6200 5950 50  0000 C CNN
F 2 "" H 6200 6100 50  0000 C CNN
F 3 "" H 6200 6100 50  0000 C CNN
	1    6200 6100
	1    0    0    -1  
$EndComp
$Comp
L power:GNDA #PWR011
U 1 1
P 7450 6100
F 0 "#PWR011" H 7450 5850 50  0001 C CNN
F 1 "GNDA" H 7450 5950 50  0000 C CNN
F 2 "" H 7450 6100 50  0000 C CNN
F 3 "" H 7450 6100 50  0000 C CNN
	1    7450 6100
	1    0    0    -1  
$EndComp
$Comp
L power:GNDA #PWR012
U 1 1
P 8300 4000
F 0 "#PWR012" H 8300 3750 50  0001 C CNN
F 1 "GNDA" H 8300 3850 50  0000 C CNN
F 2 "" H 8300 4000 50  0000 C CNN
F 3 "" H 8300 4000 50  0000 C CNN
	1    8300 4000
	1    0    0    -1  
$EndComp
$Comp
L power:GNDA #PWR013
U 1 1
P 3850 4000
F 0 "#PWR013" H 3850 3750 50  0001 C CNN
F 1 "GNDA" H 3850 3850 50  0000 C CNN
F 2 "" H 3850 4000 50  0000 C CNN
F 3 "" H 3850 4000 50  0000 C CNN
	1    3850 4000
	1    0    0    -1  
$EndComp
$Comp
L power:GNDA #PWR014
U 1 1
P 1950 4900
F 0 "#PWR014" H 1950 4650 50  0001 C CNN
F 1 "GNDA" H 1950 4750 50  0000 C CNN
F 2 "" H 1950 4900 50  0000 C CNN
F 3 "" H 1950 4900 50  0000 C CNN
	1    1950 4900
	1    0    0    -1  
$EndComp
Wire Wire Line
	2450 4800 2600 4800
Wire Wire Line
	2600 4800 2600 5000
Connection ~ 2600 4800
Wire Wire Line
	2950 4800 3000 4800
Wire Wire Line
	3000 5200 3300 5200
Wire Wire Line
	4300 4300 4300 5200
Connection ~ 4300 5200
Wire Wire Line
	5400 5600 5400 4300
Wire Wire Line
	5400 4300 5600 4300
Wire Wire Line
	4850 4750 4850 4800
Wire Wire Line
	4850 4800 5650 4800
Connection ~ 4850 4800
Wire Wire Line
	5650 4800 5650 5050
Connection ~ 5650 4800
Wire Wire Line
	2600 5300 2600 5450
Wire Wire Line
	3300 5200 3300 5450
Wire Wire Line
	6200 5200 6200 5300
Wire Wire Line
	5000 3850 5050 3850
Wire Wire Line
	5050 3850 5050 4300
Connection ~ 5050 4300
Wire Wire Line
	4700 3850 4650 3850
Wire Wire Line
	4650 3850 4650 4300
Connection ~ 4650 4300
Connection ~ 6300 4300
Wire Wire Line
	7450 4700 7450 4950
Wire Wire Line
	7100 4300 7150 4300
Wire Wire Line
	7150 4300 7150 4400
Connection ~ 7150 4300
Wire Wire Line
	7150 4700 7450 4700
Connection ~ 7450 5250
Wire Wire Line
	8150 5250 8250 5250
Connection ~ 8550 5250
Wire Wire Line
	8250 5400 8250 5250
Connection ~ 8250 5250
Wire Wire Line
	9050 5250 9150 5250
Wire Wire Line
	9150 5250 9150 5400
Wire Wire Line
	8550 5350 8550 5250
Wire Wire Line
	8550 5700 8550 5650
Connection ~ 9150 5250
Wire Wire Line
	2150 4800 1950 4800
Wire Wire Line
	4300 3700 6300 3700
Connection ~ 8300 3700
Wire Wire Line
	3400 3700 3850 3700
Wire Wire Line
	7550 3900 7550 3700
Connection ~ 7550 3700
Connection ~ 3850 3700
Wire Wire Line
	3400 3700 3400 4200
Wire Wire Line
	6200 5700 6200 6050
Wire Wire Line
	5650 5350 5650 6050
Wire Wire Line
	5650 6050 6200 6050
Connection ~ 6200 6050
Wire Wire Line
	7450 5600 7450 6050
Wire Wire Line
	9150 6050 9150 5700
Wire Wire Line
	7450 6050 8250 6050
Connection ~ 7450 6050
Wire Wire Line
	8550 6000 8550 6050
Connection ~ 8550 6050
Wire Wire Line
	8250 5700 8250 6050
Connection ~ 8250 6050
Wire Wire Line
	9100 3700 9100 3600
Wire Wire Line
	6300 4400 6300 4300
Wire Wire Line
	6300 3700 6300 4000
Connection ~ 6300 3700
Wire Wire Line
	6200 5300 6500 5300
Wire Wire Line
	6500 5300 6500 5400
Connection ~ 6200 5300
Wire Wire Line
	6500 6050 6500 5700
$Comp
L Preamp-Trial-rescue:CONN_01X02 P5
U 1 1
P 1750 4850
F 0 "P5" H 1750 5000 50  0000 C CNN
F 1 "Rinput" V 1850 4850 50  0000 C CNN
F 2 "TristanValves:SolderWirePad_2x_1-2mmDrill_TC" H 1750 4850 50  0001 C CNN
F 3 "" H 1750 4850 50  0000 C CNN
	1    1750 4850
	-1   0    0    1   
$EndComp
$Comp
L Preamp-Trial-rescue:CONN_01X02 P8
U 1 1
P 9750 5300
F 0 "P8" H 9750 5450 50  0000 C CNN
F 1 "Routput" V 9850 5300 50  0000 C CNN
F 2 "TristanValves:SolderWirePad_2x_1-2mmDrill_TC" H 9750 5300 50  0001 C CNN
F 3 "" H 9750 5300 50  0000 C CNN
	1    9750 5300
	1    0    0    -1  
$EndComp
$Comp
L power:GNDA #PWR015
U 1 1
P 9550 5350
F 0 "#PWR015" H 9550 5100 50  0001 C CNN
F 1 "GNDA" H 9550 5200 50  0000 C CNN
F 2 "" H 9550 5350 50  0000 C CNN
F 3 "" H 9550 5350 50  0000 C CNN
	1    9550 5350
	1    0    0    -1  
$EndComp
$Comp
L Device:D_ALT D5
U 1 1
P 3000 5050
F 0 "D5" H 3000 5150 50  0000 C CNN
F 1 "1N4148" H 3000 4950 50  0000 C CNN
F 2 "Diodes_THT:D_DO-41_SOD81_P7.62mm_Horizontal" H 3000 5050 50  0001 C CNN
F 3 "" H 3000 5050 50  0000 C CNN
	1    3000 5050
	0    -1   -1   0   
$EndComp
Wire Wire Line
	3000 4800 3000 4900
Connection ~ 3000 4800
Connection ~ 3300 5200
Wire Wire Line
	3300 6100 3300 5750
$Comp
L Device:R R23
U 1 1
P 2950 4400
F 0 "R23" V 3030 4400 50  0000 C CNN
F 1 "470k" V 2950 4400 50  0000 C CNN
F 2 "Resistors_THT:R_Axial_DIN0411_L9.9mm_D3.6mm_P12.70mm_Horizontal" V 2880 4400 50  0001 C CNN
F 3 "" H 2950 4400 50  0000 C CNN
	1    2950 4400
	1    0    0    -1  
$EndComp
$Comp
L Device:R R24
U 1 1
P 2950 5800
F 0 "R24" V 3030 5800 50  0000 C CNN
F 1 "330k" V 2950 5800 50  0000 C CNN
F 2 "Resistors_THT:R_Axial_DIN0411_L9.9mm_D3.6mm_P12.70mm_Horizontal" V 2880 5800 50  0001 C CNN
F 3 "" H 2950 5800 50  0000 C CNN
	1    2950 5800
	1    0    0    -1  
$EndComp
$Comp
L Device:CP1_Small C13
U 1 1
P 2600 5800
F 0 "C13" H 2625 5900 50  0000 L CNN
F 1 "1u 350V" H 2625 5700 50  0000 L CNN
F 2 "Capacitors_THT:CP_Radial_D12.5mm_P5.00mm" H 2638 5650 50  0001 C CNN
F 3 "" H 2600 5800 50  0000 C CNN
	1    2600 5800
	1    0    0    -1  
$EndComp
Wire Wire Line
	2950 4250 2950 4200
Wire Wire Line
	2950 4200 3400 4200
Connection ~ 3400 4200
Wire Wire Line
	2950 4550 2950 5450
Wire Wire Line
	2600 5450 2950 5450
Connection ~ 2950 5450
Connection ~ 2600 5450
Wire Wire Line
	2600 5900 2600 6100
Wire Wire Line
	2600 6100 2950 6100
Wire Wire Line
	2950 5950 2950 6100
Connection ~ 2950 6100
Wire Wire Line
	6300 4300 6800 4300
$Comp
L Device:R R37
U 1 1
P 7700 5250
F 0 "R37" V 7780 5250 50  0000 C CNN
F 1 "100r" V 7700 5250 50  0000 C CNN
F 2 "Resistors_THT:R_Axial_DIN0411_L9.9mm_D3.6mm_P12.70mm_Horizontal" V 7630 5250 50  0001 C CNN
F 3 "" H 7700 5250 50  0000 C CNN
	1    7700 5250
	0    1    1    0   
$EndComp
Wire Wire Line
	7450 5250 7550 5250
Wire Wire Line
	7850 5250 7950 5250
Text Label 7900 4950 0    60   ~ 0
Rfb
Wire Wire Line
	5900 4300 6050 4300
Text Label 6050 4300 0    60   ~ 0
Rfb
Wire Wire Line
	8750 3700 9100 3700
Wire Wire Line
	7900 2150 7450 2150
Connection ~ 7450 2150
Wire Wire Line
	7900 4950 7450 4950
Connection ~ 7450 4950
Wire Wire Line
	4600 1500 4650 1500
Wire Wire Line
	5000 1500 5050 1500
Wire Wire Line
	4650 1050 4650 1500
Wire Wire Line
	5050 1050 5050 1500
Wire Wire Line
	4600 4300 4650 4300
Wire Wire Line
	5000 4300 5050 4300
Wire Wire Line
	4300 2800 4700 2800
Wire Wire Line
	5000 2800 5400 2800
Wire Wire Line
	4300 5600 4700 5600
Wire Wire Line
	5000 5600 5400 5600
$Comp
L Preamp-Trial-rescue:POT RV1
U 1 1
P 4850 1500
F 0 "RV1" V 4675 1500 50  0000 C CNN
F 1 "Bass" V 4750 1500 50  0000 C CNN
F 2 "Potentiometers:Potentiometer_WirePads" H 4850 1500 50  0001 C CNN
F 3 "" H 4850 1500 50  0000 C CNN
	1    4850 1500
	0    1    1    0   
$EndComp
$Comp
L Preamp-Trial-rescue:POT RV2
U 1 1
P 4850 2800
F 0 "RV2" V 4675 2800 50  0000 C CNN
F 1 "Treble" V 4750 2800 50  0000 C CNN
F 2 "Potentiometers:Potentiometer_WirePads" H 4850 2800 50  0001 C CNN
F 3 "" H 4850 2800 50  0000 C CNN
	1    4850 2800
	0    -1   -1   0   
$EndComp
$Comp
L Preamp-Trial-rescue:POT RV3
U 1 1
P 4850 4300
F 0 "RV3" V 4675 4300 50  0000 C CNN
F 1 "Bass" V 4750 4300 50  0000 C CNN
F 2 "Potentiometers:Potentiometer_WirePads" H 4850 4300 50  0001 C CNN
F 3 "" H 4850 4300 50  0000 C CNN
	1    4850 4300
	0    1    1    0   
$EndComp
$Comp
L Preamp-Trial-rescue:POT RV4
U 1 1
P 4850 5600
F 0 "RV4" V 4675 5600 50  0000 C CNN
F 1 "Treble" V 4750 5600 50  0000 C CNN
F 2 "Potentiometers:Potentiometer_WirePads" H 4850 5600 50  0001 C CNN
F 3 "" H 4850 5600 50  0000 C CNN
	1    4850 5600
	0    -1   -1   0   
$EndComp
$Comp
L power:GNDA #PWR016
U 1 1
P 1350 4050
F 0 "#PWR016" H 1350 3800 50  0001 C CNN
F 1 "GNDA" H 1350 3900 50  0000 C CNN
F 2 "" H 1350 4050 50  0000 C CNN
F 3 "" H 1350 4050 50  0000 C CNN
	1    1350 4050
	1    0    0    -1  
$EndComp
$Comp
L Preamp-Trial-rescue:Screw_Terminal_1x01 J1
U 1 1
P 1350 3850
F 0 "J1" H 1350 4000 50  0000 C TNN
F 1 "Chassis" V 1200 3850 50  0000 C TNN
F 2 "Mounting_Holes:MountingHole_3.2mm_M3_Pad" H 1350 3725 50  0001 C CNN
F 3 "" H 1350 3750 50  0001 C CNN
	1    1350 3850
	0    1    1    0   
$EndComp
$Comp
L Preamp-Trial-rescue:ECC81 U2
U 3 1
P 2650 6800
F 0 "U2" H 2780 7110 50  0000 C CNN
F 1 "ECC81" H 3000 6500 50  0000 C CNN
F 2 "TristanValves:VALVE-ECC-83-1-TC" H 2920 6400 50  0001 C CNN
F 3 "" H 2650 6800 60  0001 C CNN
	3    2650 6800
	1    0    0    -1  
$EndComp
$Comp
L Preamp-Trial-rescue:ECC81 U3
U 3 1
P 3300 6800
F 0 "U3" H 3430 7110 50  0000 C CNN
F 1 "ECC81" H 3650 6500 50  0000 C CNN
F 2 "TristanValves:VALVE-ECC-83-1-TC" H 3570 6400 50  0001 C CNN
F 3 "" H 3300 6800 60  0001 C CNN
	3    3300 6800
	1    0    0    -1  
$EndComp
$Comp
L Preamp-Trial-rescue:CONN_01X02 P2
U 1 1
P 3900 7450
F 0 "P2" H 3900 7600 50  0000 C CNN
F 1 "Heaters" V 4000 7450 50  0000 C CNN
F 2 "TristanValves:SolderWirePad_2x_1-2mmDrill_TC" H 3900 7450 50  0001 C CNN
F 3 "" H 3900 7450 50  0000 C CNN
	1    3900 7450
	1    0    0    1   
$EndComp
Wire Wire Line
	1850 7400 2050 7400
Wire Wire Line
	3400 7250 3400 7400
Wire Wire Line
	2550 7250 2550 7400
Wire Wire Line
	1850 7400 1850 7250
Wire Wire Line
	8750 900  9100 900 
Wire Wire Line
	9100 1100 9250 1100
Wire Wire Line
	2750 7400 2750 7250
Wire Wire Line
	2050 7400 2050 7250
$Comp
L Preamp-Trial-rescue:ECC81 U1
U 3 1
P 1950 6800
F 0 "U1" H 2080 7110 50  0000 C CNN
F 1 "ECC81" H 2300 6500 50  0000 C CNN
F 2 "TristanValves:VALVE-ECC-83-1-TC" H 2220 6400 50  0001 C CNN
F 3 "" H 1950 6800 60  0001 C CNN
	3    1950 6800
	1    0    0    -1  
$EndComp
Connection ~ 2750 7400
Connection ~ 3400 7400
Connection ~ 2050 7400
Connection ~ 2550 7400
Wire Wire Line
	3200 7250 3200 7400
Connection ~ 3200 7400
Wire Wire Line
	1950 7250 1950 7500
Wire Wire Line
	1950 7500 2650 7500
Wire Wire Line
	2650 7250 2650 7500
Connection ~ 2650 7500
Wire Wire Line
	3300 7250 3300 7500
Connection ~ 3300 7500
Wire Wire Line
	2600 2000 2650 2000
Wire Wire Line
	4300 2400 4300 2800
Wire Wire Line
	4850 2000 4850 2050
Wire Wire Line
	5650 2000 5700 2000
Wire Wire Line
	5050 1500 5100 1500
Wire Wire Line
	4650 1500 4700 1500
Wire Wire Line
	7150 1500 7250 1500
Wire Wire Line
	7450 2450 7450 2500
Wire Wire Line
	8550 2450 8850 2450
Wire Wire Line
	8250 2450 8550 2450
Wire Wire Line
	9150 2450 9550 2450
Wire Wire Line
	8300 900  8450 900 
Wire Wire Line
	7550 900  8300 900 
Wire Wire Line
	3850 900  4000 900 
Wire Wire Line
	6200 3250 6200 3300
Wire Wire Line
	6200 3250 6500 3250
Wire Wire Line
	7450 3250 7450 3300
Wire Wire Line
	8550 3250 9150 3250
Wire Wire Line
	8250 3250 8550 3250
Wire Wire Line
	9100 900  9100 1100
Wire Wire Line
	6300 900  7550 900 
Wire Wire Line
	6200 2500 6200 2600
Wire Wire Line
	3000 2000 3100 2000
Wire Wire Line
	3300 2400 4000 2400
Wire Wire Line
	3400 1400 3400 1600
Wire Wire Line
	2950 2650 2950 2850
Wire Wire Line
	2600 2650 2600 2900
Wire Wire Line
	2950 3300 3300 3300
Wire Wire Line
	2600 4800 2650 4800
Wire Wire Line
	4300 5200 4300 5600
Wire Wire Line
	4850 4800 4850 4850
Wire Wire Line
	5650 4800 5700 4800
Wire Wire Line
	5050 4300 5100 4300
Wire Wire Line
	4650 4300 4700 4300
Wire Wire Line
	7150 4300 7250 4300
Wire Wire Line
	7450 5250 7450 5300
Wire Wire Line
	8550 5250 8850 5250
Wire Wire Line
	8250 5250 8550 5250
Wire Wire Line
	9150 5250 9550 5250
Wire Wire Line
	8300 3700 8450 3700
Wire Wire Line
	7550 3700 8300 3700
Wire Wire Line
	3850 3700 4000 3700
Wire Wire Line
	6200 6050 6200 6100
Wire Wire Line
	6200 6050 6500 6050
Wire Wire Line
	7450 6050 7450 6100
Wire Wire Line
	8550 6050 9150 6050
Wire Wire Line
	8250 6050 8550 6050
Wire Wire Line
	6300 3700 7550 3700
Wire Wire Line
	6200 5300 6200 5400
Wire Wire Line
	3000 4800 3100 4800
Wire Wire Line
	3300 5200 4000 5200
Wire Wire Line
	3400 4200 3400 4400
Wire Wire Line
	2950 5450 2950 5650
Wire Wire Line
	2600 5450 2600 5700
Wire Wire Line
	2950 6100 3300 6100
Wire Wire Line
	7450 2150 7450 2450
Wire Wire Line
	7450 4950 7450 5250
Wire Wire Line
	2750 7400 3200 7400
Wire Wire Line
	3400 7400 3700 7400
Wire Wire Line
	2050 7400 2550 7400
Wire Wire Line
	2550 7400 2750 7400
Wire Wire Line
	3200 7400 3400 7400
Wire Wire Line
	2650 7500 3300 7500
Wire Wire Line
	3300 7500 3700 7500
$EndSCHEMATC
